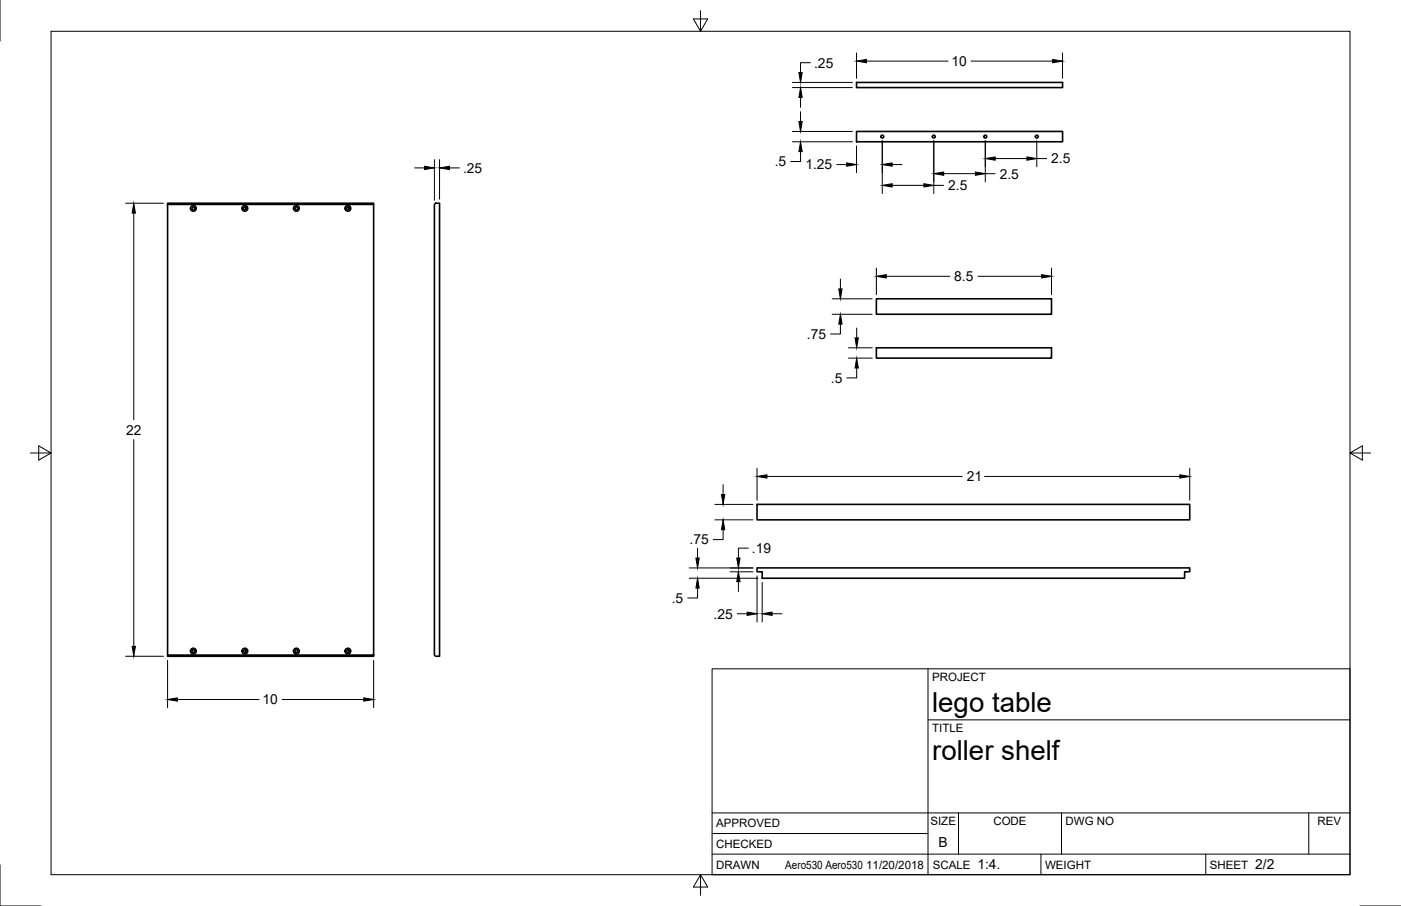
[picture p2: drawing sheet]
<svg xmlns="http://www.w3.org/2000/svg" width="432mm" height="279mm" viewBox="0 0 432 279" stroke-linecap="round" stroke-linejoin="round" font-family="sans-serif">
<!-- layer: Visible -->
<g fill="none" stroke="#000" stroke-width=".5">
<path d="M264 25.4h63.5v1.6h-63.5zM264 40.5h63.5v3.2h-63.5zM51.6 62.7h63.6v.3h-63.6zM51.6 63v139M115.2 63v139h-63.6v.4h63.6v-.4M133.9 63l.4-.3h1.2v139.7h-1.2l-.4-.4zM270.1 92.1h54v4.8h-54zM270.1 107.3h54v3.1h-54zM233.3 155.5h133.4v4.8h-133.4zM233.3 175.1h133.4v1.2h-1.6v2h-130.2v-2h-1.6z"/>
<circle cx="271.9" cy="42.1" r=".44"/>
<circle cx="287.8" cy="42.1" r=".44"/>
<circle cx="303.7" cy="42.1" r=".44"/>
<circle cx="319.6" cy="42.1" r=".44"/>
<circle cx="59.6" cy="64.3" r=".44"/>
<circle cx="59.6" cy="64.3" r=".89"/>
<circle cx="75.5" cy="64.3" r=".44"/>
<circle cx="75.5" cy="64.3" r=".89"/>
<circle cx="91.3" cy="64.3" r=".44"/>
<circle cx="91.3" cy="64.3" r=".89"/>
<circle cx="107.2" cy="64.3" r=".44"/>
<circle cx="107.2" cy="64.3" r=".89"/>
<circle cx="59.6" cy="200.8" r=".44"/>
<circle cx="59.6" cy="200.8" r=".89"/>
<circle cx="75.5" cy="200.8" r=".44"/>
<circle cx="75.5" cy="200.8" r=".89"/>
<circle cx="91.3" cy="200.8" r=".44"/>
<circle cx="91.3" cy="200.8" r=".89"/>
<circle cx="107.2" cy="200.8" r=".44"/>
<circle cx="107.2" cy="200.8" r=".89"/>
</g>
<!-- layer: Border -->
<path d="M0 0v12.7M15.7 9.6h400.4v260.1h-400.4zM215.9 3.3v6.3l-2.2-3.8h4.4l-2.2 3.8M9.4 139.7h6.3l-3.8-2.2v4.4l3.8-2.2M416.1 139.7l3.8 2.2v-4.4l-3.8 2.2h6.3M0 266.7v12.7h12.7M215.9 269.7l2.2 3.9h-4.4l2.2-3.9v6.4M419.1 279.4h12.7" fill="none" stroke="#000" stroke-width=".31"/>
<!-- layer: Titleblock -->
<path d="M219.5 206.3h196.6v63.4h-196.6zM286 206.3v63.4M286 222h130.1M219.5 257h66.5M219.5 250.7h196.6M295.4 250.7v12.7M327.2 250.7v12.7M403.4 250.7v12.7M219.5 263.4h196.6M320.8 263.4v6.3M371.6 263.4v6.3" fill="none" stroke="#000" stroke-width=".31"/>
<!-- layer: Dimensions -->
<g fill="none" stroke="#000" stroke-width=".31">
<path d="M249.8 19.3h-3.1v3.1M264 16.3v7.9M267 18.8h25.2M299.3 18.8h25.1M327.5 16.3v7.9M244.2 27h18.5M244.2 25.4h18.5M246.7 30.1v3M246.7 34.4v3.1M127.8 51.8h3M133.9 49.2v12.6M135.5 49.2v12.2"/>
<path d="M138.5 51.8h3.1M244.2 40.5h18.5M244.2 43.7h18.5M246.7 46.8v3h-3M257.9 50.8h3M264 45v8.3M271.9 43.4v16.3M275 57.2h9.8M275 50.8h3M287.8 43.4v16.3M287.8 57.2h3M290.8 53.6h9.8"/>
<path d="M303.7 43.4v12.7M303.7 53.6h3M306.7 48.9h9.8M319.5 43.4v8M319.5 48.9h3.1M38.7 62.7h11.7M41.2 65.7v63.8M256.5 92.2h12.3M256.5 96.9h12.3M259 100v3h-3M259 86.1v3M270.1 82.7v8.2"/>
<path d="M273.2 85.2h19.6M301.4 85.2h19.6M324.1 82.7v8.2M261.5 107.3h7.3M261.5 110.4h7.3M264 113.5v3h-3M264 101.2v3M41.2 135.6v63.7M220.3 155.5h11.8M222.9 149.4v3.1M233.3 144.4v9.9M236.4 146.9h60.2"/>
<path d="M303.4 146.9h60.2M366.7 144.4v9.9M212.5 175.1h19.6M212.5 178.3h21.1M215 169v3.1M220.3 160.3h11.8M222.9 163.4v3h-3.1M225 176.3h7.1M227.6 179.4v3M230.6 169h-3v3.1M233.3 177.6v14.2M234.9 179.6v12.2"/>
<path d="M215 181.4v3h-3.1M227.2 189.3h3.1M238 189.3h3M38.7 202.4h11.7M51.6 203.7v14.6M54.7 215.7h25.1M87 215.7h25.1M115.2 203.7v14.6"/>
</g>
<g fill="#000" stroke="#000" stroke-width=".31">
<path d="M264 18.8l3-.5v1.1zM324.4 18.3l3.1 .5-3.1 .6zM246.7 27l.5 3.1h-1zM246.2 22.4h1l-.5 3zM246.2 37.5h1l-.5 3zM130.8 51.3l3.1 .5-3.1 .5zM135.5 51.8l3-.5v1zM246.7 43.7l.5 3.1h-1zM260.9 50.2l3.1 .6-3.1 .5zM271.9 57.2l3.1-.5v1zM271.9 50.8l3.1-.6v1.1zM284.8 56.7l3 .5-3 .5z"/>
<path d="M287.8 53.6l3-.6v1.1zM300.6 53l3.1 .6-3.1 .5zM303.7 48.9l3-.5v1zM316.5 48.4l3 .5-3 .5zM41.2 62.7l.5 3h-1zM258.5 89.1h1l-.5 3.1zM259 96.9l.5 3.1h-1zM270.1 85.2l3.1-.5v1zM321 84.7l3.1 .5-3.1 .5zM263.5 104.2h1l-.5 3.1zM264 110.4l.5 3.1h-1zM222.4 152.5h1l-.5 3z"/>
<path d="M233.3 146.9l3.1-.5v1zM363.6 146.4l3.1 .5-3.1 .5zM214.5 172.1h1l-.5 3zM222.9 160.3l.5 3.1h-1zM227.6 176.3l.5 3.1h-1zM227.1 172.1h1l-.5 3zM40.7 199.3h1l-.5 3.1zM215 178.3l.5 3.1h-1zM230.3 188.8l3 .5-3 .5zM234.9 189.3l3.1-.5v1zM51.6 215.7l3.1-.5v1zM112.1 215.2l3.1 .5-3.1 .5z"/>
</g>
<g font-size="8.5">
<text x="287.3" y="219.5">lego table</text>
<text x="287.3" y="234.4">roller shelf</text>
</g>
<g font-size="4.3">
<text x="250.9" y="20.8">.25</text>
<text x="293.2" y="20.3">10</text>
<text x="142.7" y="53.3">.25</text>
<text x="238.8" y="51.3">.5</text>
<text x="248.2" y="52.2">1.25</text>
<text x="324" y="50.4">2.5</text>
<text x="292.2" y="58.7">2.5</text>
<text x="308.1" y="55.1">2.5</text>
<text x="294.1" y="86.7">8.5</text>
<text x="248.7" y="104.5">.75</text>
<text x="256.1" y="118">.5</text>
<text x="38.9" y="134.1">22</text>
<text x="298" y="148.4">21</text>
<text x="212.5" y="167.9">.75</text>
<text x="231.8" y="170.5">.19</text>
<text x="207" y="185.9">.5</text>
<text x="220" y="190.8">.25</text>
<text x="80.9" y="217.2">10</text>
<text x="289.3" y="261.2">B</text>
<text x="301.3" y="268.1">1:4.</text>
<text x="386.9" y="268.1">2/2</text>
</g>
<g font-size="3.5">
<text x="287.3" y="210.1">PROJECT</text>
<text x="287.3" y="225.8">TITLE</text>
<text x="220.7" y="255.2">APPROVED</text>
<text x="286.8" y="254.5">SIZE</text>
<text x="306.2" y="254.5">CODE</text>
<text x="328.4" y="254.5">DWG NO</text>
<text x="406.1" y="254.5">REV</text>
<text x="220.7" y="261.5">CHECKED</text>
<text x="220.7" y="267.9">DRAWN</text>
<text x="242" y="267.9">Aero530 Aero530</text>
<text x="267" y="267.9">11/20/2018</text>
<text x="287.5" y="267.9">SCALE</text>
<text x="322.1" y="267.9">WEIGHT</text>
<text x="372.9" y="267.9">SHEET</text>
</g>
</svg>
